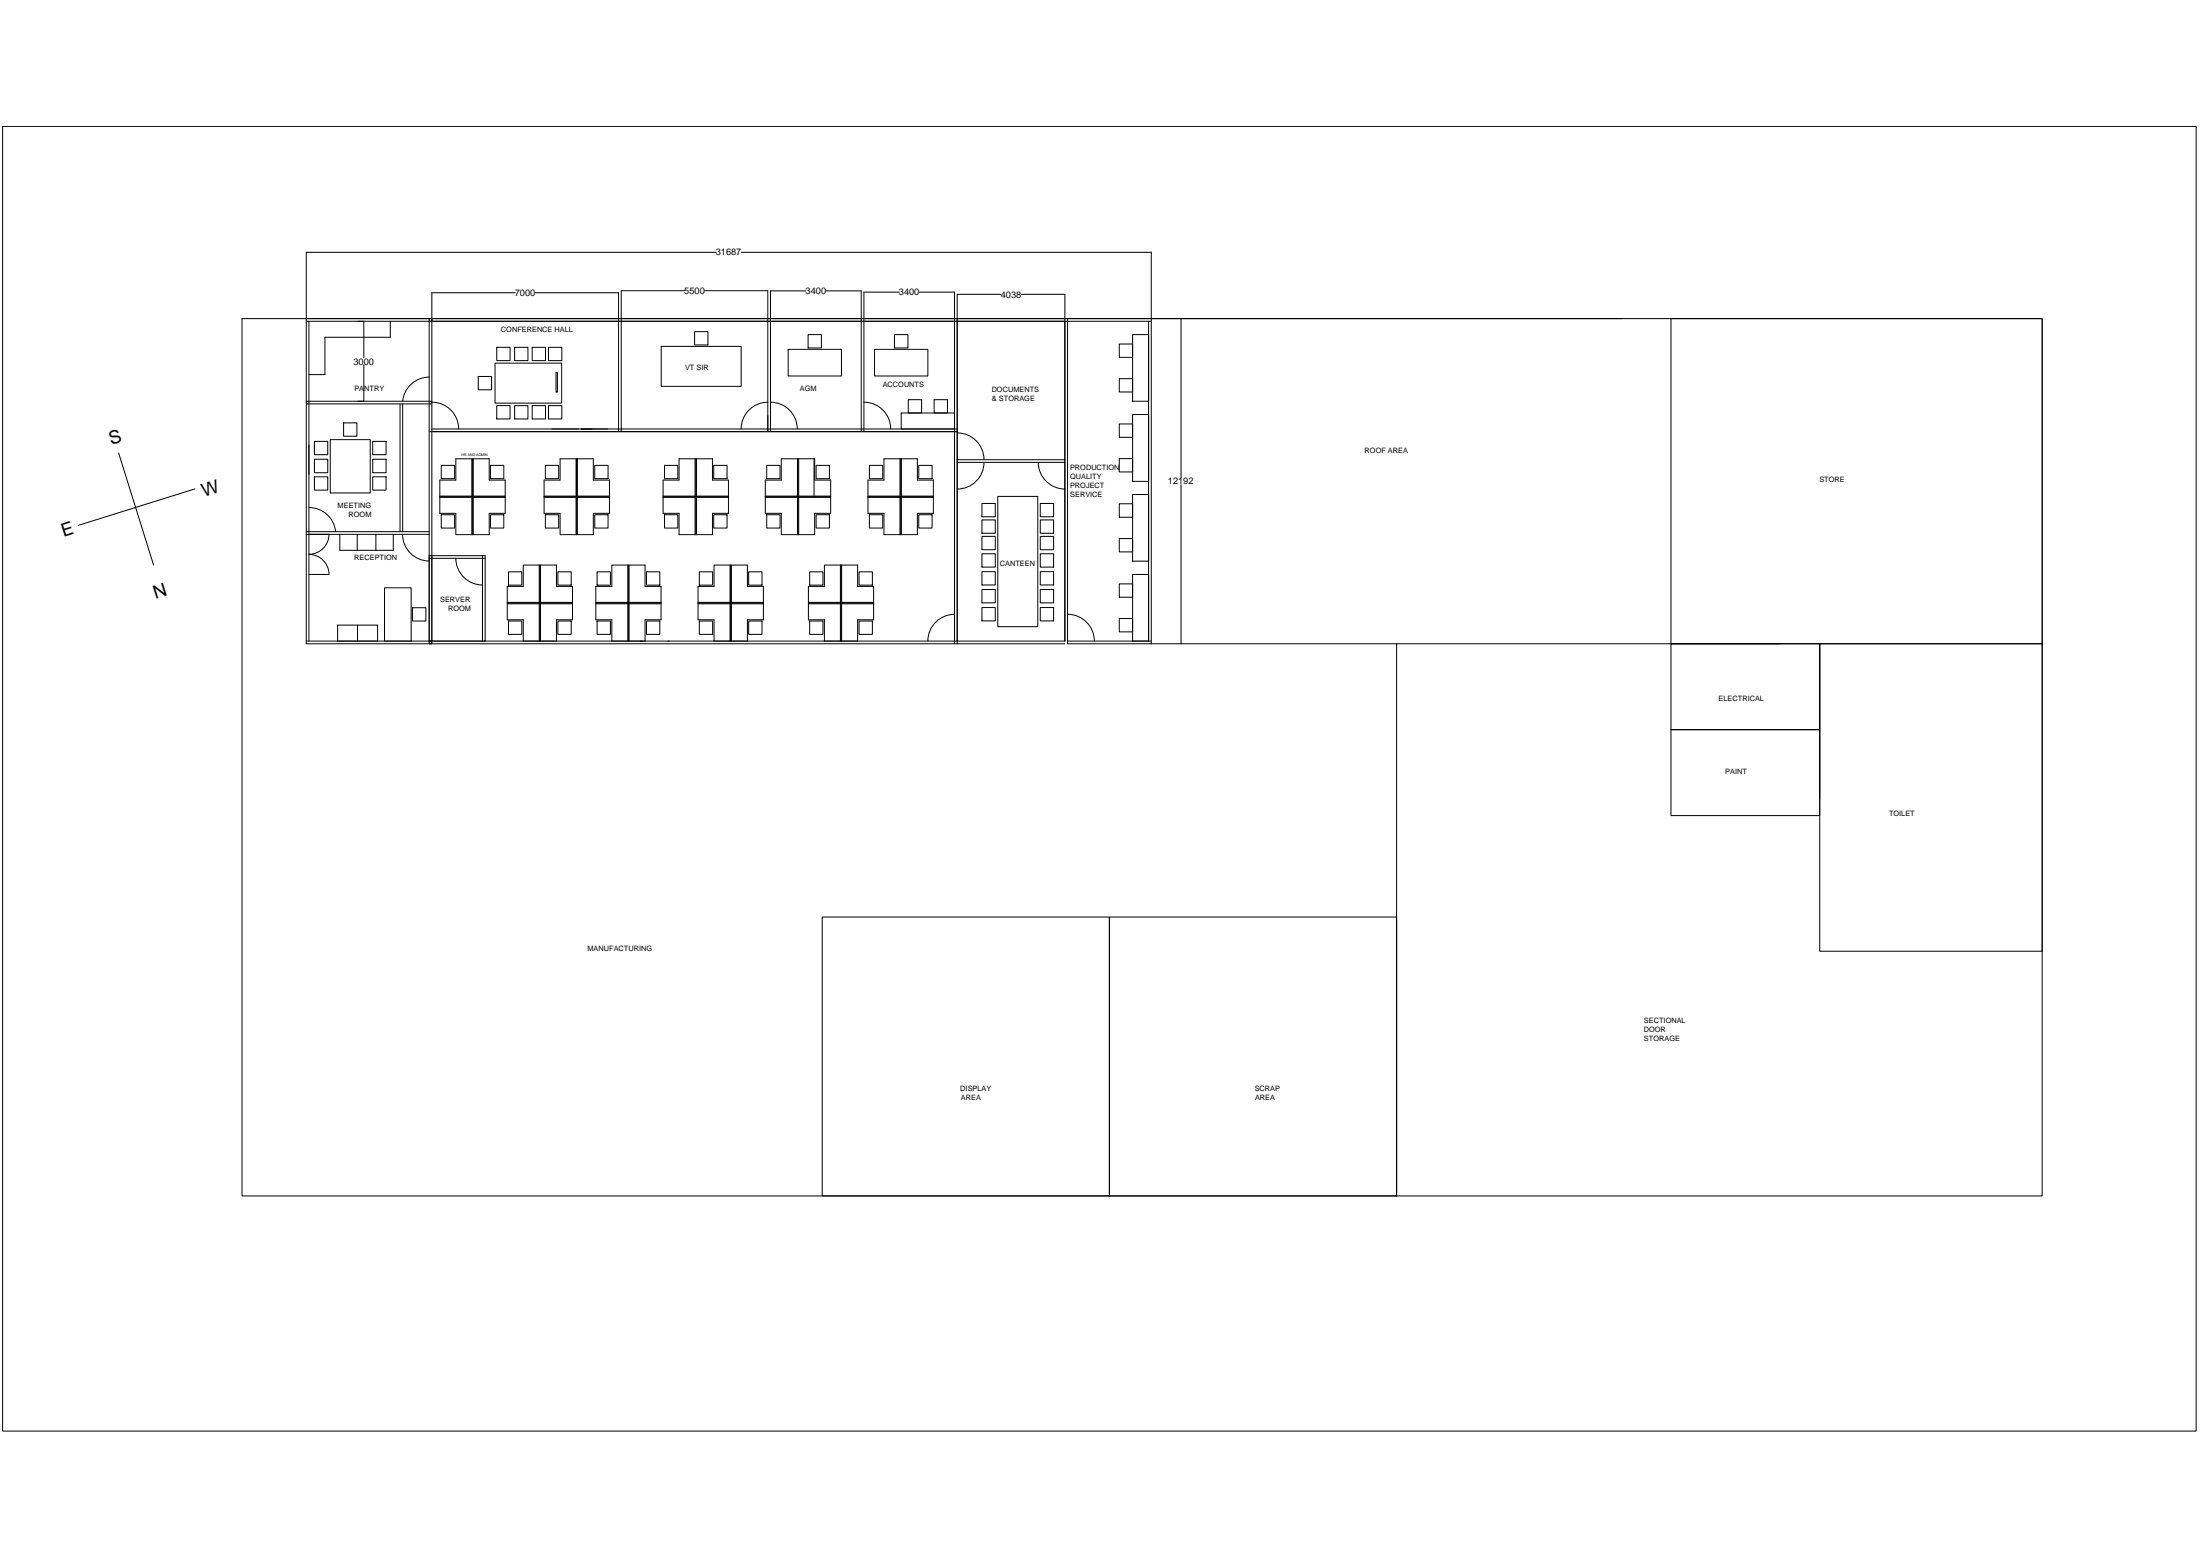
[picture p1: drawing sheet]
<svg xmlns="http://www.w3.org/2000/svg" width="594mm" height="420mm" viewBox="0 0 594 420" stroke-linecap="round" stroke-linejoin="round" font-family="sans-serif">
<!-- layer: 0 -->
<g fill="none" stroke="#000" stroke-width=".27">
<path d="M.7 34.1h592.3v352.3h-592.3zM139.1 79.1h-22.5v94.7M144.5 79.1h22.5v37.5M184.9 78.5h-17.1v38.1M190.2 78.5h17.1v38.1M193.4 68.1h-110.7v105.7h204.9M200.2 68.1h110.7v105.7M208.1 78.5v38.1M208.1 78.5h9.5M223 78.5h9.6v38.1M242.9 78.9h-9.6v37.7M248.2 78.9h9.6v94.9"/>
<path d="M270.3 79.5h-11.8v94.3M275.7 79.5h11.9v93.6h-204.9M65.3 86h486.2v236.9h-486.2zM82.7 86h355.2M82.7 86.8h204.9M83.4 86.8v86.3M98.2 86.8v9.8M98.2 98.5v9.8M105.4 86.8v4.3h-17.7v10h-4.3M115.9 86v87.8M133.7 98.1h18v10.8h-18zM134.1 93.8h3.6v3.6h-3.6z"/>
<path d="M139 93.8h3.6v3.6h-3.6zM143.7 93.8h3.6v3.6h-3.6zM148.1 93.8h3.6v3.6h-3.6zM178.5 93.5h21.6v10.8h-21.6zM187.6 89.5h3.6v3.6h-3.6zM212.8 94.3h14.4v7.2h-14.4zM218.2 90.4h3.6v3.6h-3.6zM236.2 94.3h14.4v7.2h-14.4zM241.5 90.4h3.7v3.6h-3.7zM288.3 86v87.8h192.4M302.2 92.9h3.6v3.6h-3.6zM305.8 90.4h4.4v17.9h-4.4z"/>
<path d="M310.2 86.8v86.3M310.9 86.8h-52.4v86.3M318.9 86v43M451.2 86h100.3v87.8h-100.3zM82.7 109.1h33.9M82.7 108.3h33.9M84.9 119.2h3.6v3.6h-3.6zM89.2 118.7h10.8v14.4h-10.8zM92.8 114.2h3.6v3.6h-3.6zM100.7 119.2h3.6v3.6h-3.6zM108 109.1v34.5M108.7 109.1v34.5"/>
<path d="M115.9 116.6h142.6M115.9 101.8a7.2 7.2 0 0 0-7.2 6.5M116.6 115.8h141.9M116.6 108.6a7.2 7.2 0 0 1 7.3 7.2M129.1 101.7h3.6v3.6h-3.6zM134.1 109.5h3.6v3.6h-3.6zM139 109.5h3.6v3.6h-3.6zM143.7 109.5h3.6v3.6h-3.6zM148.1 109.5h3.6v3.6h-3.6zM150.1 100.6h.4v5.3h-.4zM207.4 108.6a7.2 7.2 0 0 0-7.3 7.2M208.1 108.6a7.2 7.2 0 0 1 7.2 7.2"/>
<path d="M233.3 108.6a7.2 7.2 0 0 1 7.2 7.2M243.4 111.5h14.4v4.3h-14.4zM245.3 107.9h3.6v3.6h-3.6zM252.3 107.9h3.5v3.6h-3.5zM258.5 116.9a7.2 7.2 0 0 1 7.2 7.2M302.2 102.2h3.6v3.6h-3.6zM302.2 114.5h3.6v3.6h-3.6zM305.8 111.9h4.4v18.1h-4.4zM32 122.3l9.5 30.3M52.6 132l-31.5 9.9M83.4 137a7.2 7.2 0 0 1 7.2 6.5M84.9 124h3.6v3.6h-3.6z"/>
<path d="M84.9 128.7h3.6v3.6h-3.6zM100.7 124h3.6v3.6h-3.6zM100.7 128.7h3.6v3.6h-3.6zM118.8 134.1h17.6M118.8 134.3h8.6v10.1M118.8 134h8.6M119.2 125.7h3.6v3.6h-3.6zM119.2 139h3.6v3.6h-3.6zM123.1 123.9h9v5.7h4.3v9h-4.3v5.8h-9v-5.8h-4.3v-9h4.3zM127.4 123.9v10.2M127.6 123.9v20.5M127.8 134h8.6"/>
<path d="M127.8 123.9v10.2M132.4 125.7h3.6v3.6h-3.6zM132.4 139h3.6v3.6h-3.6zM136.4 134.3h-8.6v10.1M146.9 134.1h17.7M146.9 134.3h8.7v10.1M146.9 134h8.7M147.3 125.7h3.6v3.6h-3.6zM147.3 139h3.6v3.6h-3.6zM151.2 123.9h9v5.7h4.4v9h-4.4v5.8h-9v-5.8h-4.3v-9h4.3zM155.6 123.9v10.2M155.7 123.9v20.5"/>
<path d="M155.9 134h8.7M155.9 123.9v10.2M160.6 125.7h3.6v3.6h-3.6zM160.6 139h3.6v3.6h-3.6zM164.6 134.3h-8.7v10.1M179.1 134.1h17.6M179.1 134.3h8.6v10.1M179.1 134h8.6M179.4 125.7h3.6v3.6h-3.6zM179.4 139h3.6v3.6h-3.6zM183.4 123.9h9v5.7h4.3v9h-4.3v5.8h-9v-5.8h-4.3v-9h4.3zM187.7 123.9v10.2"/>
<path d="M187.9 123.9v20.5M188.1 134h8.6M188.1 123.9v10.2M192.7 125.7h3.6v3.6h-3.6zM192.7 139h3.6v3.6h-3.6zM196.7 134.3h-8.6v10.1M206.7 134.1h17.6M206.7 134.3h8.6v10.1M206.7 134h8.6M207 125.7h3.6v3.6h-3.6zM207 139h3.6v3.6h-3.6zM211 123.9h9v5.7h4.3v9h-4.3v5.8h-9v-5.8h-4.3v-9h4.3z"/>
<path d="M215.3 123.9v10.2M215.5 123.9v20.5M215.7 134h8.6M215.7 123.9v10.2M219.8 123.9v10.2M220.4 125.7h3.6v3.6h-3.6zM220.4 139h3.6v3.6h-3.6zM224.3 134.3h-8.6v10.1M234.4 134.1h17.6M234.4 134.3h8.6v10.1M234.4 134h8.6M234.8 125.7h3.6v3.6h-3.6z"/>
<path d="M234.8 139h3.6v3.6h-3.6zM238.7 123.9h9v5.7h4.3v9h-4.3v5.8h-9v-5.8h-4.3v-9h4.3zM243 123.9v10.2M243.2 123.9v20.5M243.4 134h8.6M243.4 123.9v10.2M248.1 125.7h3.6v3.6h-3.6zM248.1 139h3.6v3.6h-3.6zM252 134.3h-8.6v10.1M258.5 124.9h29.1M258.5 124.1h29.1M265.2 135.9h3.6v3.6h-3.6z"/>
<path d="M265.7 124.8a7.2 7.2 0 0 1-7.2 7.3M269.4 134h10.8v35.2h-10.8zM280.4 124.8a7.2 7.2 0 0 0 7.2 7.3M280.9 135.9h3.6v3.6h-3.6zM302.2 123.8h3.6v3.6h-3.6zM302.2 136h3.6v3.7h-3.6zM305.8 133.5h4.4v18h-4.4zM318.9 130.9v42.9M82.7 144.3h33.2M82.7 143.6h33.2M83.4 155.1h5.4M83.4 149.7a5.4 5.4 0 0 1 5.4 5.4"/>
<path d="M88.8 144.3a5.4 5.4 0 0 1-5.4 5.4M91.8 144.3v4.3h14.4v-4.3M96.5 144.3v4.3M101.5 144.3v4.3M103.8 158.7h7.2v14.4h-7.2zM108.7 144.3a7.2 7.2 0 0 0 7.2 7.2M115.9 150h15.1v23.1M115.9 150.8h15.1M123.1 150.7a7.2 7.2 0 0 0 7.2 7.3M130.3 150v23.1M137.3 154.4h3.6v3.6h-3.6zM141.3 152.6h9v5.7h4.3v9.1h-4.3v5.7h-9v-5.7h-4.3v-9.1h4.3z"/>
<path d="M145.6 152.6v10.1h-8.6M145.8 152.6v20.5M146 152.6v10.1h8.6M150.7 154.4h3.5v3.6h-3.5zM161.2 154.4h3.6v3.6h-3.6zM165.2 152.6h9v5.7h4.3v9.1h-4.3v5.7h-9v-5.7h-4.3v-9.1h4.3zM169.5 152.6v10.1h-8.6M169.7 152.6v20.5M169.9 152.6v10.1h8.6M174.6 154.4h3.6v3.6h-3.6zM188.8 154.4h3.6v3.6h-3.6zM192.8 152.6h9v5.7h4.3v9.1h-4.3v5.7h-9v-5.7h-4.3v-9.1h4.3z"/>
<path d="M197.1 152.6v10.1h-8.6M197.3 152.6v20.5M197.5 152.6v10.1h8.6M202.2 154.4h3.6v3.6h-3.6zM218.6 154.4h3.6v3.6h-3.6zM222.6 152.6h9v5.7h4.3v9.1h-4.3v5.7h-9v-5.7h-4.3v-9.1h4.3zM226.9 152.6v10.1h-8.6M227.1 152.6v20.5M227.3 152.6v10.1h8.6M232 154.4h3.6v3.6h-3.6zM265.2 154.4h3.6v3.6h-3.6zM265.2 149.5h3.6v3.6h-3.6z"/>
<path d="M265.2 144.8h3.6v3.6h-3.6zM265.2 140.4h3.6v3.6h-3.6zM265.2 159.2h3.6v3.6h-3.6zM280.9 154.4h3.6v3.6h-3.6zM280.9 149.5h3.6v3.6h-3.6zM280.9 144.8h3.6v3.6h-3.6zM280.9 140.4h3.6v3.6h-3.6zM280.9 159.2h3.6v3.6h-3.6zM302.2 145.4h3.6v3.6h-3.6zM302.2 157.7h3.6v3.6h-3.6zM305.8 155.1h4.4v18h-4.4zM91.2 173.1v-4.3h10.8v4.3"/>
<path d="M96.5 168.8v4.3M111.4 164.1h3.6v3.6h-3.6zM137 162.8h17.6M137 163h8.6M137.3 167.7h3.6v3.6h-3.6zM145.6 162.8v10.3M146 163h8.6M146 162.8v10.3M150.7 167.7h3.5v3.6h-3.5zM160.9 162.8h17.6M160.9 163h8.6M161.2 167.7h3.6v3.6h-3.6z"/>
<path d="M169.5 162.8v10.3M169.9 163h8.6M169.9 162.8v10.3M174.6 167.7h3.6v3.6h-3.6zM188.5 162.8h17.6M188.5 163h8.6M188.8 167.7h3.6v3.6h-3.6zM197.1 162.8v10.3M197.5 163h8.6M197.5 162.8v10.3M202.2 167.7h3.6v3.6h-3.6zM218.3 162.8h17.6"/>
<path d="M218.3 163h8.6M218.6 167.7h3.6v3.6h-3.6zM226.9 162.8v10.3M227.3 163h8.6M227.3 162.8v10.3M232 167.7h3.6v3.6h-3.6zM257.8 165.9a7.2 7.2 0 0 0-7.2 7.2M265.2 164.1h3.6v3.6h-3.6zM280.9 164.1h3.6v3.6h-3.6zM288.3 173.1h22.6M288.3 165.9a7.2 7.2 0 0 1 7.2 7.2M302.2 167h3.6v3.6h-3.6z"/>
<path d="M377.1 173.8v149.1M451.2 173.8h40.2v23.2h-40.2zM491.4 173.8h60.1v83.1h-60.1zM491.4 173.8v41.7M451.2 197h40.2v23.2h-40.2zM222 247.6h77.6v75.3h-77.6zM299.6 247.6h77.5v75.3h-77.5z"/>
</g>
<g font-size="5">
<text x="30" y="120.2" transform="rotate(-18 30 120.2)">S</text>
<text x="55.1" y="134.2" transform="rotate(-17 55.1 134.2)">W</text>
<text x="17.1" y="145" transform="rotate(-18 17.1 145)">E</text>
<text x="42" y="161.6" transform="rotate(-18 42 161.6)">N</text>
</g>
<g font-size="2.5">
<text x="193.3" y="69">31687</text>
<text x="139" y="79.9">7000</text>
<text x="184.8" y="79.4">5500</text>
<text x="217.5" y="79.4">3400</text>
<text x="242.7" y="79.8">3400</text>
<text x="270.2" y="80.4">4038</text>
<text x="95.4" y="98.4">3000</text>
<text x="315.4" y="130.8">12192</text>
</g>
<g font-size="2">
<text x="135.3" y="89.7">CONFERENCE HALL</text>
<text x="185" y="99.9">VT SIR</text>
<text x="95.7" y="105.6">PANTRY</text>
<text x="216" y="105.7">AGM</text>
<text x="238.4" y="104.6">ACCOUNTS</text>
<text x="267.8" y="105.8">DOCUMENTS</text>
<text x="267.9" y="108.3">&amp; STORAGE</text>
<text x="368.5" y="122.2">ROOF AREA</text>
<text x="289" y="126.9">PRODUCTION</text>
<text x="289" y="131.8">PROJECT</text>
<text x="289" y="129.3">QUALITY</text>
<text x="491.3" y="130.3">STORE</text>
<text x="91.2" y="137.3">MEETING</text>
<text x="289" y="134.2">SERVICE</text>
<text x="94.1" y="139.7">ROOM</text>
<text x="95.7" y="151.3">RECEPTION</text>
<text x="270" y="153">CANTEEN</text>
<text x="118.9" y="162.5">SERVER</text>
<text x="121" y="164.9">ROOM</text>
<text x="464.1" y="189.4">ELECTRICAL</text>
<text x="465.9" y="209.1">PAINT</text>
<text x="510.1" y="220.4">TOILET</text>
<text x="158.7" y="256.7">MANUFACTURING</text>
<text x="443.9" y="278.7">DOOR</text>
<text x="443.9" y="276.2">SECTIONAL</text>
<text x="443.9" y="281.1">STORAGE</text>
<text x="259.3" y="294.6">DISPLAY</text>
<text x="259.5" y="297">AREA</text>
<text x="338.8" y="294.6">SCRAP</text>
<text x="338.9" y="297">AREA</text>
</g>
<text font-size="1" x="124.6" y="123">HR AND ADMIN</text>
</svg>
